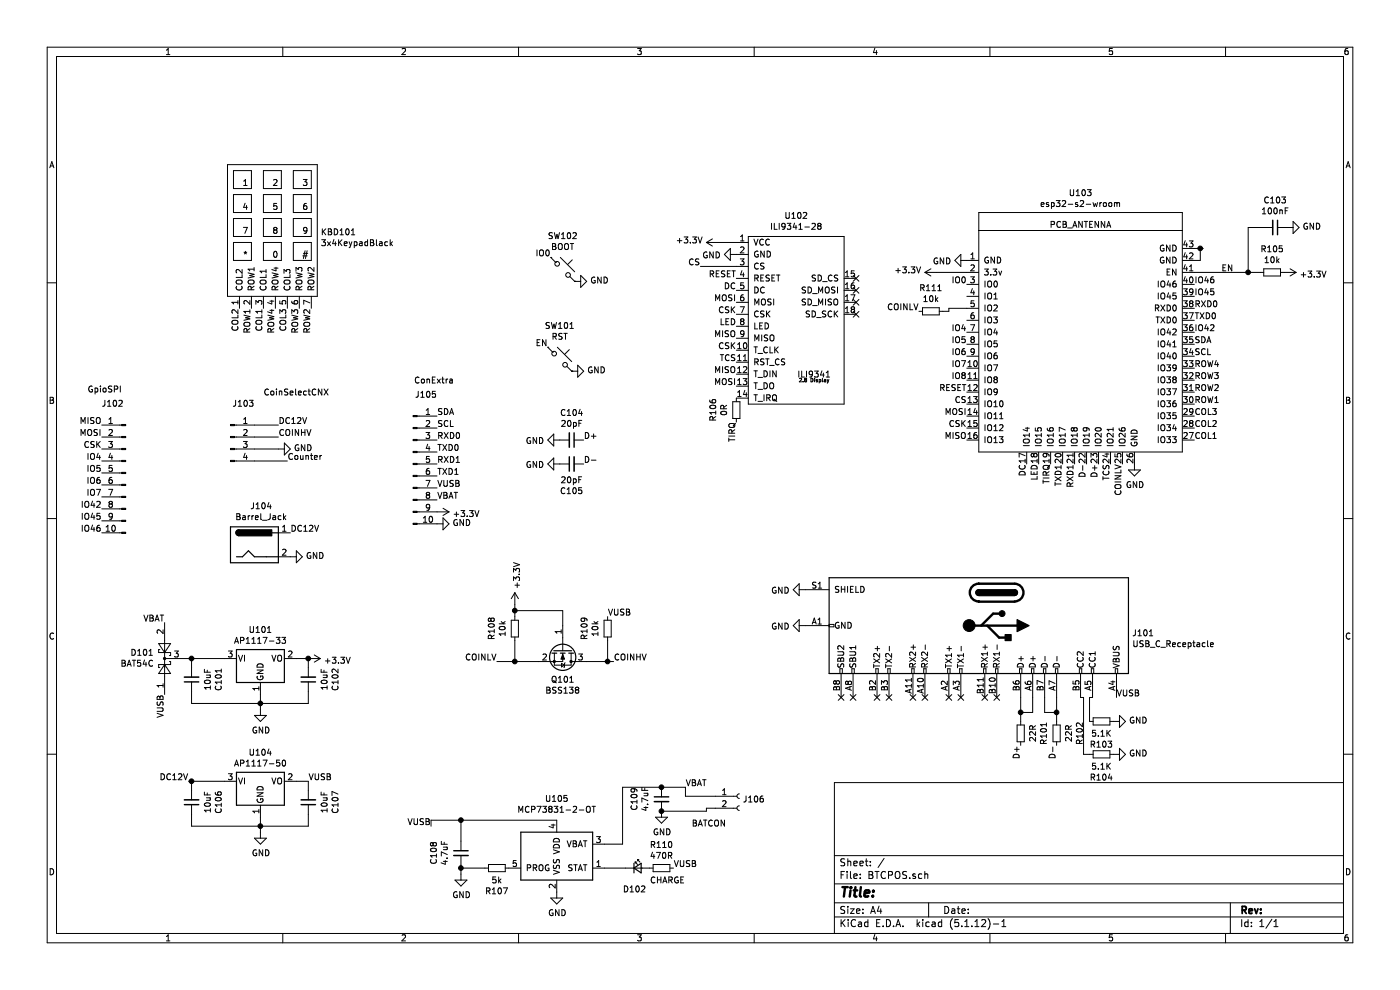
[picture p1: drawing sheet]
EESchema Schematic File Version 4
EELAYER 30 0
EELAYER END
$Descr A4 11693 8268
encoding utf-8
Sheet 1 1
Title ""
Date ""
Rev ""
Comp ""
Comment1 ""
Comment2 ""
Comment3 ""
Comment4 ""
$EndDescr
$Comp
L BTCPOS-rescue:esp32-s2-wroom-esp32-s2-wroom U103
U 1 1
P 9075 2825
F 0 "U103" H 9025 4040 50  0000 C CNN
F 1 "esp32-s2-wroom" H 9025 3949 50  0000 C CNN
F 2 "18650:esp32-s2-wrooom" H 8575 3525 50  0001 C CNN
F 3 "" H 8575 3525 50  0001 C CNN
	1    9075 2825
	1    0    0    -1  
$EndComp
$Comp
L power:GND #PWR0101
U 1 1
P 10750 1900
F 0 "#PWR0101" H 10750 1650 50  0001 C CNN
F 1 "GND" V 10755 1772 50  0000 R CNN
F 2 "" H 10750 1900 50  0001 C CNN
F 3 "" H 10750 1900 50  0001 C CNN
	1    10750 1900
	0    -1   -1   0   
$EndComp
Wire Wire Line
	9975 2075 10025 2075
Wire Wire Line
	9975 2175 10025 2175
Wire Wire Line
	10025 2175 10025 2075
Connection ~ 10025 2075
Wire Wire Line
	10025 2075 10050 2075
$Comp
L power:GND #PWR0102
U 1 1
P 8075 2175
F 0 "#PWR0102" H 8075 1925 50  0001 C CNN
F 1 "GND" V 8080 2047 50  0000 R CNN
F 2 "" H 8075 2175 50  0001 C CNN
F 3 "" H 8075 2175 50  0001 C CNN
	1    8075 2175
	0    1    1    0   
$EndComp
$Comp
L power:+3.3V #PWR0103
U 1 1
P 7825 2275
F 0 "#PWR0103" H 7825 2125 50  0001 C CNN
F 1 "+3.3V" V 7840 2403 50  0000 L CNN
F 2 "" H 7825 2275 50  0001 C CNN
F 3 "" H 7825 2275 50  0001 C CNN
	1    7825 2275
	0    -1   -1   0   
$EndComp
Wire Wire Line
	8075 2275 7825 2275
$Comp
L power:GND #PWR0104
U 1 1
P 9475 3875
F 0 "#PWR0104" H 9475 3625 50  0001 C CNN
F 1 "GND" H 9480 3702 50  0000 C CNN
F 2 "" H 9475 3875 50  0001 C CNN
F 3 "" H 9475 3875 50  0001 C CNN
	1    9475 3875
	1    0    0    -1  
$EndComp
$Comp
L BTCPOS-rescue:ILI9341-28-ili9341-28 U102
U 1 1
P 6250 3925
F 0 "U102" H 6650 6050 50  0000 C CNN
F 1 "ILI9341-28" H 6650 5959 50  0000 C CNN
F 2 "27sharp:ILI9341-2_8-noSD" H 6250 3925 50  0001 C CNN
F 3 "" H 6250 3925 50  0001 C CNN
	1    6250 3925
	1    0    0    -1  
$EndComp
$Comp
L power:+3.3V #PWR0105
U 1 1
P 6000 2025
F 0 "#PWR0105" H 6000 1875 50  0001 C CNN
F 1 "+3.3V" V 6015 2153 50  0000 L CNN
F 2 "" H 6000 2025 50  0001 C CNN
F 3 "" H 6000 2025 50  0001 C CNN
	1    6000 2025
	0    -1   -1   0   
$EndComp
Wire Wire Line
	6150 2025 6000 2025
$Comp
L power:GND #PWR0106
U 1 1
P 6150 2125
F 0 "#PWR0106" H 6150 1875 50  0001 C CNN
F 1 "GND" V 6155 1997 50  0000 R CNN
F 2 "" H 6150 2125 50  0001 C CNN
F 3 "" H 6150 2125 50  0001 C CNN
	1    6150 2125
	0    1    1    0   
$EndComp
NoConn ~ 7150 2325
NoConn ~ 7150 2425
NoConn ~ 7150 2525
NoConn ~ 7150 2625
Text Label 5850 2225 2    50   ~ 0
CS
Wire Wire Line
	5850 2225 6150 2225
Text Label 6150 2325 2    50   ~ 0
RESET
Text Label 6150 2425 2    50   ~ 0
DC
Text Label 6150 2525 2    50   ~ 0
MOSI
Text Label 6150 2625 2    50   ~ 0
CSK
Text Label 6150 2725 2    50   ~ 0
LED
Text Label 6150 2825 2    50   ~ 0
MISO
Text Label 8075 3475 2    50   ~ 0
MOSI
Text Label 8075 3575 2    50   ~ 0
CSK
Text Label 8075 3675 2    50   ~ 0
MISO
Text Label 8075 3375 2    50   ~ 0
CS
Text Label 8575 3875 3    50   ~ 0
DC
Text Label 8675 3875 3    50   ~ 0
LED
Text Label 8075 3275 2    50   ~ 0
RESET
$Comp
L Connector:USB_C_Receptacle J101
U 1 1
P 8325 5225
F 0 "J101" V 8386 6355 50  0000 L CNN
F 1 "USB_C_Receptacle" V 8477 6355 50  0000 L CNN
F 2 "27sharp:GT-USB-7010" H 8475 5225 50  0001 C CNN
F 3 "https://www.usb.org/sites/default/files/documents/usb_type-c.zip" H 8475 5225 50  0001 C CNN
	1    8325 5225
	0    1    1    0   
$EndComp
$Comp
L power:GND #PWR0107
U 1 1
P 6725 4925
F 0 "#PWR0107" H 6725 4675 50  0001 C CNN
F 1 "GND" V 6730 4797 50  0000 R CNN
F 2 "" H 6725 4925 50  0001 C CNN
F 3 "" H 6725 4925 50  0001 C CNN
	1    6725 4925
	0    1    1    0   
$EndComp
$Comp
L power:GND #PWR0108
U 1 1
P 6725 5225
F 0 "#PWR0108" H 6725 4975 50  0001 C CNN
F 1 "GND" V 6730 5097 50  0000 R CNN
F 2 "" H 6725 5225 50  0001 C CNN
F 3 "" H 6725 5225 50  0001 C CNN
	1    6725 5225
	0    1    1    0   
$EndComp
NoConn ~ 7025 5825
NoConn ~ 7125 5825
NoConn ~ 7325 5825
NoConn ~ 7425 5825
NoConn ~ 7625 5825
NoConn ~ 7725 5825
NoConn ~ 7925 5825
NoConn ~ 8025 5825
NoConn ~ 8225 5825
NoConn ~ 8325 5825
$Comp
L Device:R_Small R105
U 1 1
P 10625 2275
F 0 "R105" V 10429 2275 50  0000 C CNN
F 1 "10k" V 10520 2275 50  0000 C CNN
F 2 "Resistor_SMD:R_0805_2012Metric_Pad1.20x1.40mm_HandSolder" H 10625 2275 50  0001 C CNN
F 3 "~" H 10625 2275 50  0001 C CNN
	1    10625 2275
	0    1    1    0   
$EndComp
Wire Wire Line
	10525 2275 10425 2275
$Comp
L power:+3.3V #PWR0109
U 1 1
P 10725 2275
F 0 "#PWR0109" H 10725 2125 50  0001 C CNN
F 1 "+3.3V" V 10740 2403 50  0000 L CNN
F 2 "" H 10725 2275 50  0001 C CNN
F 3 "" H 10725 2275 50  0001 C CNN
	1    10725 2275
	0    1    1    0   
$EndComp
$Comp
L Device:C_Small C103
U 1 1
P 10650 1900
F 0 "C103" V 10421 1900 50  0000 C CNN
F 1 "100nF" V 10512 1900 50  0000 C CNN
F 2 "Capacitor_SMD:C_0805_2012Metric_Pad1.18x1.45mm_HandSolder" H 10650 1900 50  0001 C CNN
F 3 "~" H 10650 1900 50  0001 C CNN
	1    10650 1900
	0    1    1    0   
$EndComp
Wire Wire Line
	10550 1900 10425 1900
Wire Wire Line
	10425 1900 10425 2275
Connection ~ 10425 2275
Wire Wire Line
	10425 2275 9975 2275
Text Label 10200 2275 0    50   ~ 0
EN
Text Label 8075 2375 2    50   ~ 0
IO0
Text Label 4600 2150 2    50   ~ 0
IO0
Text Label 4575 2900 2    50   ~ 0
EN
$Comp
L Switch:SW_Push_45deg SW102
U 1 1
P 4700 2250
F 0 "SW102" H 4700 2531 50  0000 C CNN
F 1 "BOOT" H 4700 2440 50  0000 C CNN
F 2 "27sharp:SKRPABE010" H 4700 2250 50  0001 C CNN
F 3 "~" H 4700 2250 50  0001 C CNN
	1    4700 2250
	1    0    0    -1  
$EndComp
$Comp
L power:GND #PWR0110
U 1 1
P 4800 2350
F 0 "#PWR0110" H 4800 2100 50  0001 C CNN
F 1 "GND" V 4805 2222 50  0000 R CNN
F 2 "" H 4800 2350 50  0001 C CNN
F 3 "" H 4800 2350 50  0001 C CNN
	1    4800 2350
	0    -1   -1   0   
$EndComp
$Comp
L Switch:SW_Push_45deg SW101
U 1 1
P 4675 3000
F 0 "SW101" H 4675 3281 50  0000 C CNN
F 1 "RST" H 4675 3190 50  0000 C CNN
F 2 "27sharp:SKRPABE010" H 4675 3000 50  0001 C CNN
F 3 "~" H 4675 3000 50  0001 C CNN
	1    4675 3000
	1    0    0    -1  
$EndComp
$Comp
L power:GND #PWR0111
U 1 1
P 4775 3100
F 0 "#PWR0111" H 4775 2850 50  0001 C CNN
F 1 "GND" V 4780 2972 50  0000 R CNN
F 2 "" H 4775 3100 50  0001 C CNN
F 3 "" H 4775 3100 50  0001 C CNN
	1    4775 3100
	0    -1   -1   0   
$EndComp
Text Label 9075 3875 3    50   ~ 0
D-
Text Label 9175 3875 3    50   ~ 0
D+
Text Label 8825 6225 3    50   ~ 0
D-
Text Label 8525 6225 3    50   ~ 0
D+
$Comp
L Device:R_Small R101
U 1 1
P 8525 6125
F 0 "R101" V 8329 6125 50  0000 C CNN
F 1 "22R" V 8420 6125 50  0000 C CNN
F 2 "Resistor_SMD:R_0805_2012Metric_Pad1.20x1.40mm_HandSolder" H 8525 6125 50  0001 C CNN
F 3 "~" H 8525 6125 50  0001 C CNN
	1    8525 6125
	-1   0    0    1   
$EndComp
$Comp
L Device:R_Small R102
U 1 1
P 8825 6125
F 0 "R102" V 8629 6125 50  0000 C CNN
F 1 "22R" V 8720 6125 50  0000 C CNN
F 2 "Resistor_SMD:R_0805_2012Metric_Pad1.20x1.40mm_HandSolder" H 8825 6125 50  0001 C CNN
F 3 "~" H 8825 6125 50  0001 C CNN
	1    8825 6125
	-1   0    0    1   
$EndComp
Wire Wire Line
	8525 5825 8525 5950
Wire Wire Line
	8525 5950 8625 5950
Wire Wire Line
	8625 5950 8625 5825
Connection ~ 8525 5950
Wire Wire Line
	8525 5950 8525 6025
Wire Wire Line
	8825 6025 8825 5950
Wire Wire Line
	8725 5825 8725 5950
Wire Wire Line
	8725 5950 8825 5950
Connection ~ 8825 5950
Wire Wire Line
	8825 5950 8825 5825
$Comp
L Device:R_Small R104
U 1 1
P 9200 6300
F 0 "R104" V 9004 6300 50  0000 C CNN
F 1 "5.1K" V 9095 6300 50  0000 C CNN
F 2 "Resistor_SMD:R_0805_2012Metric_Pad1.20x1.40mm_HandSolder" H 9200 6300 50  0001 C CNN
F 3 "~" H 9200 6300 50  0001 C CNN
	1    9200 6300
	0    -1   -1   0   
$EndComp
$Comp
L Device:R_Small R103
U 1 1
P 9200 6025
F 0 "R103" V 9004 6025 50  0000 C CNN
F 1 "5.1K" V 9095 6025 50  0000 C CNN
F 2 "Resistor_SMD:R_0805_2012Metric_Pad1.20x1.40mm_HandSolder" H 9200 6025 50  0001 C CNN
F 3 "~" H 9200 6025 50  0001 C CNN
	1    9200 6025
	0    -1   -1   0   
$EndComp
Wire Wire Line
	9100 6025 9100 5825
Wire Wire Line
	9100 5825 9125 5825
Wire Wire Line
	9100 6300 9050 6300
Wire Wire Line
	9050 6300 9050 5825
Wire Wire Line
	9050 5825 9025 5825
$Comp
L power:GND #PWR0112
U 1 1
P 9300 6025
F 0 "#PWR0112" H 9300 5775 50  0001 C CNN
F 1 "GND" V 9305 5897 50  0000 R CNN
F 2 "" H 9300 6025 50  0001 C CNN
F 3 "" H 9300 6025 50  0001 C CNN
	1    9300 6025
	0    -1   -1   0   
$EndComp
$Comp
L power:GND #PWR0113
U 1 1
P 9300 6300
F 0 "#PWR0113" H 9300 6050 50  0001 C CNN
F 1 "GND" V 9305 6172 50  0000 R CNN
F 2 "" H 9300 6300 50  0001 C CNN
F 3 "" H 9300 6300 50  0001 C CNN
	1    9300 6300
	0    -1   -1   0   
$EndComp
Text Label 9325 5825 0    50   ~ 0
VUSB
$Comp
L Regulator_Linear:AP1117-33 U101
U 1 1
P 2175 5500
F 0 "U101" H 2175 5742 50  0000 C CNN
F 1 "AP1117-33" H 2175 5651 50  0000 C CNN
F 2 "Package_TO_SOT_SMD:SOT-223-3_TabPin2" H 2175 5700 50  0001 C CNN
F 3 "http://www.diodes.com/datasheets/AP1117.pdf" H 2275 5250 50  0001 C CNN
	1    2175 5500
	1    0    0    -1  
$EndComp
$Comp
L Device:C_Small C101
U 1 1
P 1600 5675
F 0 "C101" V 1371 5675 50  0000 C CNN
F 1 "10uF" V 1462 5675 50  0000 C CNN
F 2 "Capacitor_SMD:C_0805_2012Metric_Pad1.18x1.45mm_HandSolder" H 1600 5675 50  0001 C CNN
F 3 "~" H 1600 5675 50  0001 C CNN
	1    1600 5675
	-1   0    0    1   
$EndComp
$Comp
L Device:C_Small C102
U 1 1
P 2575 5675
F 0 "C102" V 2346 5675 50  0000 C CNN
F 1 "10uF" V 2437 5675 50  0000 C CNN
F 2 "Capacitor_SMD:C_0805_2012Metric_Pad1.18x1.45mm_HandSolder" H 2575 5675 50  0001 C CNN
F 3 "~" H 2575 5675 50  0001 C CNN
	1    2575 5675
	-1   0    0    1   
$EndComp
$Comp
L power:GND #PWR0114
U 1 1
P 2175 5925
F 0 "#PWR0114" H 2175 5675 50  0001 C CNN
F 1 "GND" H 2180 5752 50  0000 C CNN
F 2 "" H 2175 5925 50  0001 C CNN
F 3 "" H 2175 5925 50  0001 C CNN
	1    2175 5925
	1    0    0    -1  
$EndComp
Wire Wire Line
	2175 5800 2175 5875
Wire Wire Line
	1600 5775 1600 5875
Wire Wire Line
	1600 5875 2175 5875
Connection ~ 2175 5875
Wire Wire Line
	2175 5875 2175 5925
Wire Wire Line
	2575 5775 2575 5875
Wire Wire Line
	2575 5875 2175 5875
Wire Wire Line
	1875 5500 1600 5500
Wire Wire Line
	1600 5575 1600 5500
Connection ~ 1600 5500
Wire Wire Line
	1600 5500 1575 5500
Wire Wire Line
	2475 5500 2575 5500
Wire Wire Line
	2575 5500 2575 5575
$Comp
L power:+3.3V #PWR0115
U 1 1
P 2575 5500
F 0 "#PWR0115" H 2575 5350 50  0001 C CNN
F 1 "+3.3V" V 2590 5628 50  0000 L CNN
F 2 "" H 2575 5500 50  0001 C CNN
F 3 "" H 2575 5500 50  0001 C CNN
	1    2575 5500
	0    1    1    0   
$EndComp
Connection ~ 2575 5500
Text Label 4875 3675 0    50   ~ 0
D+
Text Label 4875 3875 0    50   ~ 0
D-
$Comp
L Device:C_Small C104
U 1 1
P 4775 3675
F 0 "C104" V 4546 3675 50  0000 C CNN
F 1 "20pF" V 4637 3675 50  0000 C CNN
F 2 "Capacitor_SMD:C_0805_2012Metric_Pad1.18x1.45mm_HandSolder" H 4775 3675 50  0001 C CNN
F 3 "~" H 4775 3675 50  0001 C CNN
	1    4775 3675
	0    1    1    0   
$EndComp
$Comp
L Device:C_Small C105
U 1 1
P 4775 3875
F 0 "C105" V 4546 3875 50  0000 C CNN
F 1 "20pF" V 4637 3875 50  0000 C CNN
F 2 "Capacitor_SMD:C_0805_2012Metric_Pad1.18x1.45mm_HandSolder" H 4775 3875 50  0001 C CNN
F 3 "~" H 4775 3875 50  0001 C CNN
	1    4775 3875
	0    -1   -1   0   
$EndComp
$Comp
L power:GND #PWR0116
U 1 1
P 4675 3675
F 0 "#PWR0116" H 4675 3425 50  0001 C CNN
F 1 "GND" V 4680 3547 50  0000 R CNN
F 2 "" H 4675 3675 50  0001 C CNN
F 3 "" H 4675 3675 50  0001 C CNN
	1    4675 3675
	0    1    1    0   
$EndComp
$Comp
L power:GND #PWR0117
U 1 1
P 4675 3875
F 0 "#PWR0117" H 4675 3625 50  0001 C CNN
F 1 "GND" V 4680 3747 50  0000 R CNN
F 2 "" H 4675 3875 50  0001 C CNN
F 3 "" H 4675 3875 50  0001 C CNN
	1    4675 3875
	0    1    1    0   
$EndComp
Text Label 6150 2925 2    50   ~ 0
CSK
Text Label 6150 3125 2    50   ~ 0
MISO
Text Label 6150 3225 2    50   ~ 0
MOSI
Text Label 6150 3025 2    50   ~ 0
TCS
Text Label 9275 3875 3    50   ~ 0
TCS
$Comp
L Device:R_Small R106
U 1 1
P 6150 3425
F 0 "R106" V 5954 3425 50  0000 C CNN
F 1 "0R" V 6045 3425 50  0000 C CNN
F 2 "Resistor_SMD:R_0805_2012Metric_Pad1.20x1.40mm_HandSolder" H 6150 3425 50  0001 C CNN
F 3 "~" H 6150 3425 50  0001 C CNN
	1    6150 3425
	1    0    0    -1  
$EndComp
Text Label 6150 3525 3    50   ~ 0
TIRQ
Text Label 8775 3875 3    50   ~ 0
TIRQ
$Comp
L Connector:Conn_01x04_Male J103
U 1 1
P 1925 3650
F 0 "J103" H 2033 3931 50  0000 C CNN
F 1 "CoinSelectCNX" H 2475 4025 50  0000 C CNN
F 2 "TerminalBlock:TerminalBlock_bornier-4_P5.08mm" H 1925 3650 50  0001 C CNN
F 3 "~" H 1925 3650 50  0001 C CNN
	1    1925 3650
	1    0    0    -1  
$EndComp
Text Label 2325 3550 0    50   ~ 0
DC12V
Wire Wire Line
	2125 3550 2325 3550
Text Label 2325 3650 0    50   ~ 0
COINHV
$Comp
L power:GND #PWR0118
U 1 1
P 2325 3750
F 0 "#PWR0118" H 2325 3500 50  0001 C CNN
F 1 "GND" V 2330 3622 50  0000 R CNN
F 2 "" H 2325 3750 50  0001 C CNN
F 3 "" H 2325 3750 50  0001 C CNN
	1    2325 3750
	0    -1   -1   0   
$EndComp
Text Label 2400 3850 0    50   ~ 0
Counter
Wire Wire Line
	2325 3650 2125 3650
Wire Wire Line
	2125 3750 2325 3750
Wire Wire Line
	2400 3850 2125 3850
Text Label 2425 4450 0    50   ~ 0
DC12V
$Comp
L power:GND #PWR0119
U 1 1
P 2425 4650
F 0 "#PWR0119" H 2425 4400 50  0001 C CNN
F 1 "GND" V 2430 4522 50  0000 R CNN
F 2 "" H 2425 4650 50  0001 C CNN
F 3 "" H 2425 4650 50  0001 C CNN
	1    2425 4650
	0    -1   -1   0   
$EndComp
$Comp
L Connector:Barrel_Jack J104
U 1 1
P 2125 4550
F 0 "J104" H 2182 4875 50  0000 C CNN
F 1 "Barrel_Jack" H 2182 4784 50  0000 C CNN
F 2 "18650:BARREL_JACK" H 2175 4510 50  0001 C CNN
F 3 "~" H 2175 4510 50  0001 C CNN
	1    2125 4550
	1    0    0    -1  
$EndComp
$Comp
L Device:C_Small C106
U 1 1
P 1600 6700
F 0 "C106" V 1371 6700 50  0000 C CNN
F 1 "10uF" V 1462 6700 50  0000 C CNN
F 2 "Capacitor_SMD:C_0805_2012Metric_Pad1.18x1.45mm_HandSolder" H 1600 6700 50  0001 C CNN
F 3 "~" H 1600 6700 50  0001 C CNN
	1    1600 6700
	-1   0    0    1   
$EndComp
$Comp
L Device:C_Small C107
U 1 1
P 2575 6700
F 0 "C107" V 2346 6700 50  0000 C CNN
F 1 "10uF" V 2437 6700 50  0000 C CNN
F 2 "Capacitor_SMD:C_0805_2012Metric_Pad1.18x1.45mm_HandSolder" H 2575 6700 50  0001 C CNN
F 3 "~" H 2575 6700 50  0001 C CNN
	1    2575 6700
	-1   0    0    1   
$EndComp
$Comp
L power:GND #PWR0120
U 1 1
P 2175 6950
F 0 "#PWR0120" H 2175 6700 50  0001 C CNN
F 1 "GND" H 2180 6777 50  0000 C CNN
F 2 "" H 2175 6950 50  0001 C CNN
F 3 "" H 2175 6950 50  0001 C CNN
	1    2175 6950
	1    0    0    -1  
$EndComp
Wire Wire Line
	2175 6825 2175 6900
Wire Wire Line
	1600 6800 1600 6900
Wire Wire Line
	1600 6900 2175 6900
Connection ~ 2175 6900
Wire Wire Line
	2175 6900 2175 6950
Wire Wire Line
	2575 6800 2575 6900
Wire Wire Line
	2575 6900 2175 6900
Wire Wire Line
	1875 6525 1600 6525
Wire Wire Line
	1600 6600 1600 6525
Connection ~ 1600 6525
Wire Wire Line
	1600 6525 1575 6525
Wire Wire Line
	2475 6525 2575 6525
Wire Wire Line
	2575 6525 2575 6600
Text Label 1575 6525 2    50   ~ 0
DC12V
$Comp
L 1.8inch:3x4KeypadBlack KBD101
U 1 1
P 2000 2325
F 0 "KBD101" H 2678 2713 50  0000 L CNN
F 1 "3x4KeypadBlack" H 2678 2622 50  0000 L CNN
F 2 "27sharp:KeyPad_3x4" H 2000 2325 50  0001 C CNN
F 3 "" H 2000 2325 50  0001 C CNN
	1    2000 2325
	1    0    0    -1  
$EndComp
Text Label 2000 2575 3    50   ~ 0
COL2
Text Label 2200 2575 3    50   ~ 0
COL1
Text Label 2400 2575 3    50   ~ 0
COL3
Text Label 9975 3575 0    50   ~ 0
COL2
Text Label 9975 3675 0    50   ~ 0
COL1
Text Label 9975 3475 0    50   ~ 0
COL3
Text Label 2100 2575 3    50   ~ 0
ROW1
Text Label 9975 3375 0    50   ~ 0
ROW1
Text Label 9975 3275 0    50   ~ 0
ROW2
Text Label 9975 3175 0    50   ~ 0
ROW3
Text Label 9975 3075 0    50   ~ 0
ROW4
Text Label 2600 2575 3    50   ~ 0
ROW2
Text Label 2500 2575 3    50   ~ 0
ROW3
Text Label 2300 2575 3    50   ~ 0
ROW4
$Comp
L Battery_Management:MCP73831-2-OT U105
U 1 1
P 4650 7150
F 0 "U105" H 4650 7631 50  0000 C CNN
F 1 "MCP73831-2-OT" H 4650 7540 50  0000 C CNN
F 2 "Package_TO_SOT_SMD:SOT-23-5" H 4700 6900 50  0001 L CIN
F 3 "http://ww1.microchip.com/downloads/en/DeviceDoc/20001984g.pdf" H 4500 7100 50  0001 C CNN
	1    4650 7150
	1    0    0    -1  
$EndComp
$Comp
L Device:C_Small C108
U 1 1
P 3850 7125
F 0 "C108" V 3621 7125 50  0000 C CNN
F 1 "4.7uF" V 3712 7125 50  0000 C CNN
F 2 "Capacitor_SMD:C_0805_2012Metric_Pad1.18x1.45mm_HandSolder" H 3850 7125 50  0001 C CNN
F 3 "~" H 3850 7125 50  0001 C CNN
	1    3850 7125
	1    0    0    -1  
$EndComp
$Comp
L Device:R_Small R107
U 1 1
P 4150 7250
F 0 "R107" V 3954 7250 50  0000 C CNN
F 1 "5k" V 4045 7250 50  0000 C CNN
F 2 "Resistor_SMD:R_0805_2012Metric_Pad1.20x1.40mm_HandSolder" H 4150 7250 50  0001 C CNN
F 3 "~" H 4150 7250 50  0001 C CNN
	1    4150 7250
	0    -1   -1   0   
$EndComp
$Comp
L power:GND #PWR0121
U 1 1
P 3850 7300
F 0 "#PWR0121" H 3850 7050 50  0001 C CNN
F 1 "GND" H 3855 7127 50  0000 C CNN
F 2 "" H 3850 7300 50  0001 C CNN
F 3 "" H 3850 7300 50  0001 C CNN
	1    3850 7300
	1    0    0    -1  
$EndComp
Wire Wire Line
	4050 7250 3850 7250
Wire Wire Line
	3850 7250 3850 7225
Wire Wire Line
	3850 7250 3850 7300
Connection ~ 3850 7250
Text Label 3600 6900 2    50   ~ 0
VUSB
Wire Wire Line
	4650 6850 3850 6850
Wire Wire Line
	3600 6850 3600 6900
Wire Wire Line
	3850 7025 3850 6850
Connection ~ 3850 6850
Wire Wire Line
	3850 6850 3600 6850
$Comp
L power:GND #PWR0122
U 1 1
P 4650 7450
F 0 "#PWR0122" H 4650 7200 50  0001 C CNN
F 1 "GND" H 4655 7277 50  0000 C CNN
F 2 "" H 4650 7450 50  0001 C CNN
F 3 "" H 4650 7450 50  0001 C CNN
	1    4650 7450
	1    0    0    -1  
$EndComp
Text Label 5625 7250 0    50   ~ 0
VUSB
$Comp
L Device:R_Small R110
U 1 1
P 5525 7250
F 0 "R110" V 5329 7250 50  0000 C CNN
F 1 "470R" V 5420 7250 50  0000 C CNN
F 2 "Resistor_SMD:R_0805_2012Metric_Pad1.20x1.40mm_HandSolder" H 5525 7250 50  0001 C CNN
F 3 "~" H 5525 7250 50  0001 C CNN
	1    5525 7250
	0    1    1    0   
$EndComp
$Comp
L Device:LED_Small D102
U 1 1
P 5325 7250
F 0 "D102" H 5300 7075 50  0000 C CNN
F 1 "CHARGE" H 5575 7150 50  0000 C CNN
F 2 "LED_SMD:LED_0805_2012Metric_Pad1.15x1.40mm_HandSolder" V 5325 7250 50  0001 C CNN
F 3 "~" V 5325 7250 50  0001 C CNN
	1    5325 7250
	1    0    0    -1  
$EndComp
Wire Wire Line
	5050 7250 5225 7250
Wire Wire Line
	5050 7050 5200 7050
Wire Wire Line
	5200 7050 5200 6575
Wire Wire Line
	5200 6575 5525 6575
$Comp
L Device:C_Small C109
U 1 1
P 5525 6675
F 0 "C109" V 5296 6675 50  0000 C CNN
F 1 "4.7uF" V 5387 6675 50  0000 C CNN
F 2 "Capacitor_SMD:C_0805_2012Metric_Pad1.18x1.45mm_HandSolder" H 5525 6675 50  0001 C CNN
F 3 "~" H 5525 6675 50  0001 C CNN
	1    5525 6675
	1    0    0    -1  
$EndComp
Wire Wire Line
	5525 6575 5725 6575
Connection ~ 5525 6575
Text Label 5725 6575 0    50   ~ 0
VBAT
$Comp
L power:GND #PWR0123
U 1 1
P 5525 6775
F 0 "#PWR0123" H 5525 6525 50  0001 C CNN
F 1 "GND" H 5530 6602 50  0000 C CNN
F 2 "" H 5525 6775 50  0001 C CNN
F 3 "" H 5525 6775 50  0001 C CNN
	1    5525 6775
	1    0    0    -1  
$EndComp
Connection ~ 5525 6775
Wire Wire Line
	5725 6575 5725 6650
Wire Wire Line
	5725 6650 5975 6650
$Comp
L Connector:Conn_01x02_Female J106
U 1 1
P 6175 6650
F 0 "J106" H 6203 6626 50  0000 L CNN
F 1 "BATCON" H 5775 6425 50  0000 L CNN
F 2 "Connector_JST:JST_PH_S2B-PH-SM4-TB_1x02-1MP_P2.00mm_Horizontal" H 6175 6650 50  0001 C CNN
F 3 "~" H 6175 6650 50  0001 C CNN
	1    6175 6650
	1    0    0    -1  
$EndComp
Wire Wire Line
	5900 6775 5900 6750
Wire Wire Line
	5900 6750 5975 6750
Wire Wire Line
	5525 6775 5900 6775
$Comp
L Diode:BAT54C D101
U 1 1
P 1375 5500
F 0 "D101" V 1421 5588 50  0000 L CNN
F 1 "BAT54C" V 1330 5588 50  0000 L CNN
F 2 "Package_TO_SOT_SMD:SOT-23" H 1450 5625 50  0001 L CNN
F 3 "http://www.diodes.com/_files/datasheets/ds11005.pdf" H 1295 5500 50  0001 C CNN
	1    1375 5500
	0    -1   -1   0   
$EndComp
Text Label 1375 5800 3    50   ~ 0
VUSB
Text Label 1375 5200 2    50   ~ 0
VBAT
$Comp
L Regulator_Linear:AP1117-50 U104
U 1 1
P 2175 6525
F 0 "U104" H 2175 6767 50  0000 C CNN
F 1 "AP1117-50" H 2175 6676 50  0000 C CNN
F 2 "Package_TO_SOT_SMD:SOT-223-3_TabPin2" H 2175 6725 50  0001 C CNN
F 3 "http://www.diodes.com/datasheets/AP1117.pdf" H 2275 6275 50  0001 C CNN
	1    2175 6525
	1    0    0    -1  
$EndComp
Text Label 2575 6525 0    50   ~ 0
VUSB
$Comp
L Device:R_Small R111
U 1 1
P 7775 2600
F 0 "R111" V 7579 2600 50  0000 C CNN
F 1 "10k" V 7670 2600 50  0000 C CNN
F 2 "Resistor_SMD:R_0805_2012Metric_Pad1.20x1.40mm_HandSolder" H 7775 2600 50  0001 C CNN
F 3 "~" H 7775 2600 50  0001 C CNN
	1    7775 2600
	0    1    1    0   
$EndComp
Wire Wire Line
	7875 2600 7925 2600
Wire Wire Line
	7925 2600 7925 2575
Wire Wire Line
	7925 2575 8075 2575
$Comp
L Transistor_FET:BSS138 Q101
U 1 1
P 4700 5425
F 0 "Q101" V 4949 5425 50  0000 C CNN
F 1 "BSS138" V 5040 5425 50  0000 C CNN
F 2 "Package_TO_SOT_SMD:SOT-23" H 4900 5350 50  0001 L CIN
F 3 "https://www.onsemi.com/pub/Collateral/BSS138-D.PDF" H 4700 5425 50  0001 L CNN
	1    4700 5425
	0    1    1    0   
$EndComp
$Comp
L Device:R_Small R109
U 1 1
P 5075 5250
F 0 "R109" V 4879 5250 50  0000 C CNN
F 1 "10k" V 4970 5250 50  0000 C CNN
F 2 "Resistor_SMD:R_0805_2012Metric_Pad1.20x1.40mm_HandSolder" H 5075 5250 50  0001 C CNN
F 3 "~" H 5075 5250 50  0001 C CNN
	1    5075 5250
	1    0    0    -1  
$EndComp
Wire Wire Line
	5125 5525 5075 5525
Wire Wire Line
	5075 5350 5075 5525
Connection ~ 5075 5525
Wire Wire Line
	5075 5525 4900 5525
Text Label 5075 5150 0    50   ~ 0
VUSB
$Comp
L Device:R_Small R108
U 1 1
P 4300 5250
F 0 "R108" V 4104 5250 50  0000 C CNN
F 1 "10k" V 4195 5250 50  0000 C CNN
F 2 "Resistor_SMD:R_0805_2012Metric_Pad1.20x1.40mm_HandSolder" H 4300 5250 50  0001 C CNN
F 3 "~" H 4300 5250 50  0001 C CNN
	1    4300 5250
	1    0    0    -1  
$EndComp
$Comp
L power:+3.3V #PWR0124
U 1 1
P 4300 5050
F 0 "#PWR0124" H 4300 4900 50  0001 C CNN
F 1 "+3.3V" V 4315 5178 50  0000 L CNN
F 2 "" H 4300 5050 50  0001 C CNN
F 3 "" H 4300 5050 50  0001 C CNN
	1    4300 5050
	1    0    0    -1  
$EndComp
Wire Wire Line
	4500 5525 4300 5525
Wire Wire Line
	4300 5350 4300 5525
Connection ~ 4300 5525
Wire Wire Line
	4300 5525 4150 5525
Wire Wire Line
	4700 5100 4300 5100
Wire Wire Line
	4700 5100 4700 5225
Wire Wire Line
	4300 5050 4300 5100
Connection ~ 4300 5100
Wire Wire Line
	4300 5100 4300 5150
Text Label 5125 5525 0    50   ~ 0
COINHV
Text Label 4150 5525 2    50   ~ 0
COINLV
Text Label 9375 3875 3    50   ~ 0
COINLV
Text Label 9975 2875 0    50   ~ 0
SDA
Text Label 9975 2975 0    50   ~ 0
SCL
Text Label 3650 3475 0    50   ~ 0
SDA
Text Label 3650 3575 0    50   ~ 0
SCL
Text Label 3650 4175 0    50   ~ 0
VBAT
$Comp
L power:+3.3V #PWR0125
U 1 1
P 3650 4275
F 0 "#PWR0125" H 3650 4125 50  0001 C CNN
F 1 "+3.3V" V 3665 4403 50  0000 L CNN
F 2 "" H 3650 4275 50  0001 C CNN
F 3 "" H 3650 4275 50  0001 C CNN
	1    3650 4275
	0    1    1    0   
$EndComp
Text Label 3650 4075 0    50   ~ 0
VUSB
Text Label 9975 2575 0    50   ~ 0
RXD0
Text Label 9975 2675 0    50   ~ 0
TXD0
Text Label 3650 3675 0    50   ~ 0
RXD0
Text Label 3650 3775 0    50   ~ 0
TXD0
Text Label 8975 3875 3    50   ~ 0
RXD1
Text Label 8875 3875 3    50   ~ 0
TXD1
Text Label 3650 3875 0    50   ~ 0
RXD1
Text Label 3650 3975 0    50   ~ 0
TXD1
$Comp
L power:GND #PWR0126
U 1 1
P 3650 4375
F 0 "#PWR0126" H 3650 4125 50  0001 C CNN
F 1 "GND" V 3655 4247 50  0000 R CNN
F 2 "" H 3650 4375 50  0001 C CNN
F 3 "" H 3650 4375 50  0001 C CNN
	1    3650 4375
	0    -1   -1   0   
$EndComp
Text Label 850  3550 2    50   ~ 0
MISO
Text Label 850  3650 2    50   ~ 0
MOSI
Text Label 850  3750 2    50   ~ 0
CSK
$Comp
L Connector:Conn_01x10_Male J105
U 1 1
P 3450 3875
F 0 "J105" H 3558 4456 50  0000 C CNN
F 1 "ConExtra" H 3625 4575 50  0000 C CNN
F 2 "Connector_PinSocket_2.54mm:PinSocket_1x10_P2.54mm_Vertical" H 3450 3875 50  0001 C CNN
F 3 "~" H 3450 3875 50  0001 C CNN
	1    3450 3875
	1    0    0    -1  
$EndComp
Text Label 8075 2775 2    50   ~ 0
IO4
Text Label 8075 2875 2    50   ~ 0
IO5
Text Label 8075 2975 2    50   ~ 0
IO6
Text Label 8075 3175 2    50   ~ 0
IO8
Text Label 850  3850 2    50   ~ 0
IO4
Text Label 850  3950 2    50   ~ 0
IO5
Text Label 850  4050 2    50   ~ 0
IO6
Text Label 9975 2775 0    50   ~ 0
IO42
Text Label 850  4250 2    50   ~ 0
IO42
Text Label 9975 2475 0    50   ~ 0
IO45
Text Label 9975 2375 0    50   ~ 0
IO46
Text Label 850  4350 2    50   ~ 0
IO45
Text Label 850  4450 2    50   ~ 0
IO46
Text Label 8075 3075 2    50   ~ 0
IO7
Text Label 850  4150 2    50   ~ 0
IO7
$Comp
L Connector:Conn_01x10_Male J102
U 1 1
P 1050 3950
F 0 "J102" H 1158 4531 50  0000 C CNN
F 1 "GpioSPI" H 1225 4650 50  0000 C CNN
F 2 "Connector_PinSocket_2.54mm:PinSocket_1x10_P2.54mm_Vertical" H 1050 3950 50  0001 C CNN
F 3 "~" H 1050 3950 50  0001 C CNN
	1    1050 3950
	-1   0    0    -1  
$EndComp
Text Label 7675 2600 2    50   ~ 0
COINLV
$EndSCHEMATC
